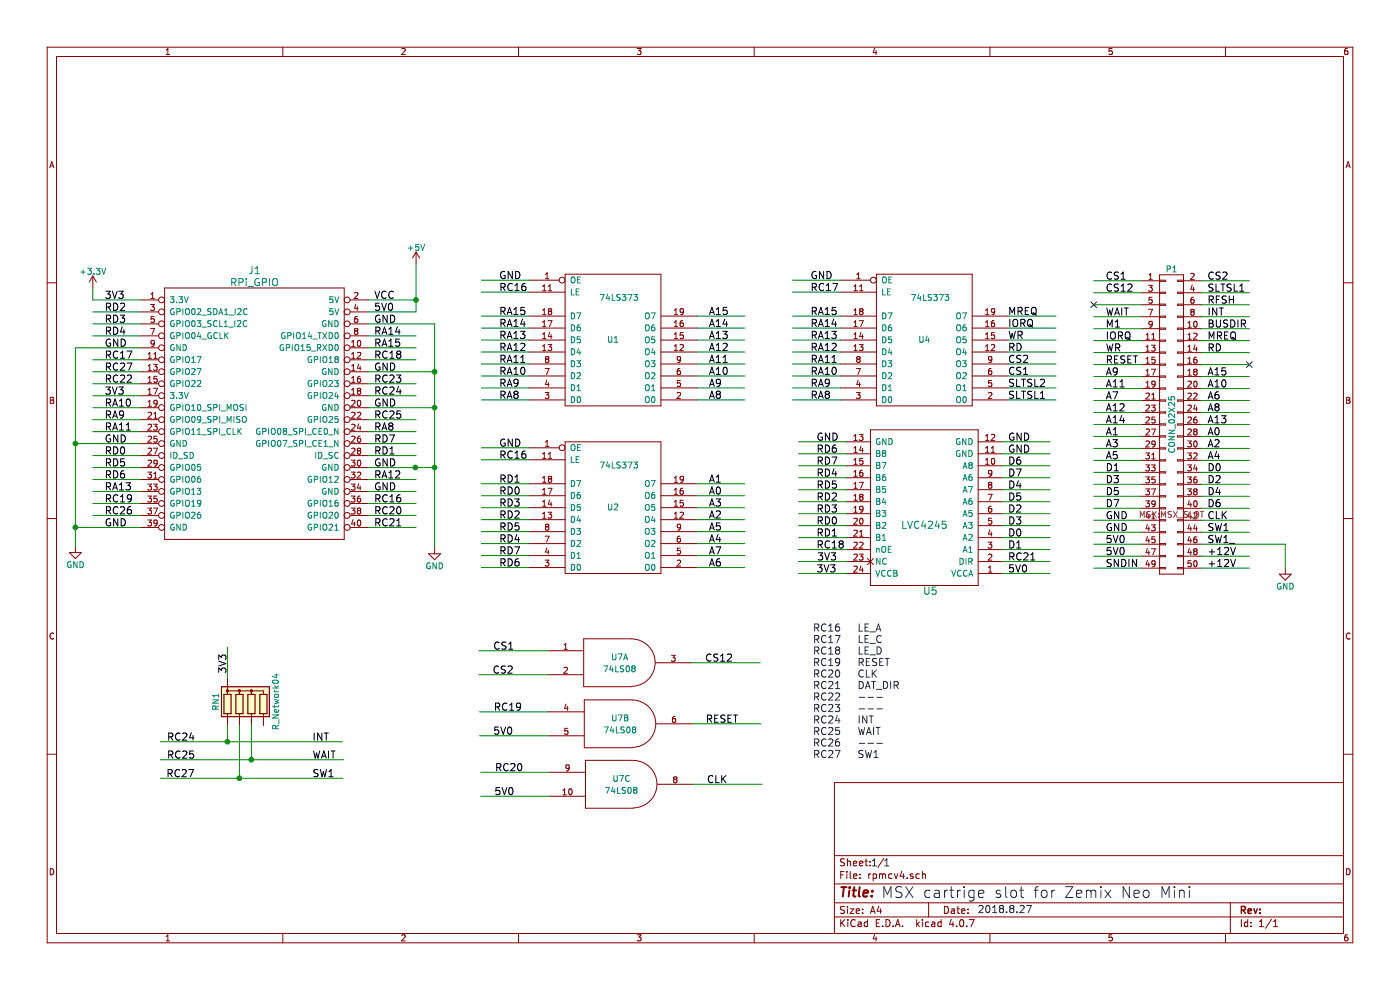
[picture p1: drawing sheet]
EESchema Schematic File Version 2
LIBS:rpmcv4-rescue
LIBS:power
LIBS:device
LIBS:switches
LIBS:relays
LIBS:motors
LIBS:transistors
LIBS:conn
LIBS:linear
LIBS:regul
LIBS:74xx
LIBS:cmos4000
LIBS:adc-dac
LIBS:memory
LIBS:xilinx
LIBS:microcontrollers
LIBS:dsp
LIBS:microchip
LIBS:analog_switches
LIBS:motorola
LIBS:texas
LIBS:intel
LIBS:audio
LIBS:interface
LIBS:digital-audio
LIBS:philips
LIBS:display
LIBS:cypress
LIBS:siliconi
LIBS:opto
LIBS:atmel
LIBS:contrib
LIBS:valves
LIBS:IC_raspberry
LIBS:msx_slot
LIBS:rpmcv4-cache
EELAYER 25 0
EELAYER END
$Descr A4 11693 8268
encoding utf-8
Sheet 1 1
Title ""
Date ""
Rev ""
Comp ""
Comment1 ""
Comment2 ""
Comment3 ""
Comment4 ""
$EndDescr
$Comp
L RPi_GPIO J1
U 1 1
P 1375 2505
F 0 "J1" H 2125 2755 60  0000 C CNN
F 1 "RPi_GPIO" H 2125 2655 60  0000 C CNN
F 2 "Socket_Strips:Socket_Strip_Straight_2x20_Pitch2.54mm" H 2075 1755 60  0001 C CNN
F 3 "" H 1375 2505 60  0000 C CNN
	1    1375 2505
	1    0    0    -1  
$EndComp
$Comp
L CONN_02X25 P1
U 1 1
P 9785 3545
F 0 "P1" H 9785 4845 50  0000 C CNN
F 1 "CONN_02X25" V 9785 3545 50  0000 C CNN
F 2 "MSX:MSX_SLOT" H 9785 2795 50  0000 C CNN
F 3 "" H 9785 2795 50  0000 C CNN
	1    9785 3545
	1    0    0    -1  
$EndComp
Text Label 9235 2345 0    60   ~ 0
CS1
Text Label 9235 2445 0    60   ~ 0
CS12
Text Label 10085 2545 0    60   ~ 0
RFSH
Text Label 10085 2345 0    60   ~ 0
CS2
Text Label 9235 2745 0    60   ~ 0
M1
Text Label 10085 2445 0    60   ~ 0
SLTSL1
Text Label 9235 2845 0    60   ~ 0
IORQ
Text Label 9235 2945 0    60   ~ 0
WR
Text Label 9235 3045 0    60   ~ 0
RESET
Text Label 9235 3145 0    60   ~ 0
A9
Text Label 9235 3245 0    60   ~ 0
A11
Text Label 9235 3345 0    60   ~ 0
A7
Text Label 9235 3445 0    60   ~ 0
A12
Text Label 9235 3545 0    60   ~ 0
A14
Text Label 9235 3645 0    60   ~ 0
A1
Text Label 9235 3745 0    60   ~ 0
A3
Text Label 9235 3845 0    60   ~ 0
A5
Text Label 9235 3945 0    60   ~ 0
D1
Text Label 9235 4045 0    60   ~ 0
D3
Text Label 9235 4145 0    60   ~ 0
D5
Text Label 9235 4245 0    60   ~ 0
D7
Text Label 9235 4345 0    60   ~ 0
GND
Text Label 9235 4645 0    60   ~ 0
5V0
Text Label 9235 4545 0    60   ~ 0
5V0
Text Label 9235 4445 0    60   ~ 0
GND
Text Label 9235 4745 0    60   ~ 0
SNDIN
Text Label 10085 4745 0    60   ~ 0
+12V
Text Label 10085 4645 0    60   ~ 0
+12V
Text Label 9235 2645 0    60   ~ 0
WAIT
Text Label 10085 2645 0    60   ~ 0
INT
Text Label 10085 2745 0    60   ~ 0
BUSDIR
Text Label 10085 2845 0    60   ~ 0
MREQ
Text Label 10085 2945 0    60   ~ 0
RD
NoConn ~ 10435 3045
NoConn ~ 9135 2545
Text Label 10085 3145 0    60   ~ 0
A15
Text Label 10085 3245 0    60   ~ 0
A10
Text Label 10085 3345 0    60   ~ 0
A6
Text Label 10085 3445 0    60   ~ 0
A8
Text Label 10085 3545 0    60   ~ 0
A13
Text Label 10085 3645 0    60   ~ 0
A0
Text Label 10085 3745 0    60   ~ 0
A2
Text Label 10085 3845 0    60   ~ 0
A4
Text Label 10085 3945 0    60   ~ 0
D0
Text Label 10085 4045 0    60   ~ 0
D2
Text Label 10085 4145 0    60   ~ 0
D4
Text Label 10085 4245 0    60   ~ 0
D6
Text Label 10085 4345 0    60   ~ 0
CLK
Text Label 10085 4445 0    60   ~ 0
SW1
Text Label 10085 4545 0    60   ~ 0
SW1_
Text Label 8420 4590 0    60   ~ 0
D1
Text Label 8420 4490 0    60   ~ 0
D0
Text Label 8420 4390 0    60   ~ 0
D3
Text Label 8420 4290 0    60   ~ 0
D2
Text Label 8420 4190 0    60   ~ 0
D5
Text Label 8420 3990 0    60   ~ 0
D7
Text Label 8420 4090 0    60   ~ 0
D4
Text Label 8420 3890 0    60   ~ 0
D6
Text Label 6820 4490 0    60   ~ 0
RD1
Text Label 6820 4390 0    60   ~ 0
RD0
Text Label 6820 4290 0    60   ~ 0
RD3
Text Label 6820 4190 0    60   ~ 0
RD2
Text Label 6820 4090 0    60   ~ 0
RD5
Text Label 6820 3890 0    60   ~ 0
RD7
Text Label 6820 3990 0    60   ~ 0
RD4
Text Label 6820 3790 0    60   ~ 0
RD6
Text Label 875  3805 0    60   ~ 0
RD0
Text Label 3125 3805 0    60   ~ 0
RD1
Text Label 875  2605 0    60   ~ 0
RD2
Text Label 875  2705 0    60   ~ 0
RD3
Text Label 875  2805 0    60   ~ 0
RD4
Text Label 875  3905 0    60   ~ 0
RD5
Text Label 6770 2340 0    60   ~ 0
GND
Text Label 6820 3690 0    60   ~ 0
GND
Text Label 3125 3705 0    60   ~ 0
RD7
Text Label 3125 3605 0    60   ~ 0
RA8
Text Label 875  3505 0    60   ~ 0
RA9
Text Label 875  3405 0    60   ~ 0
RA10
Text Label 875  3605 0    60   ~ 0
RA11
Text Label 3125 4005 0    60   ~ 0
RA12
Text Label 875  4105 0    60   ~ 0
RA13
Text Label 3125 2805 0    60   ~ 0
RA14
Text Label 875  3105 0    60   ~ 0
RC27
Text Label 3125 2505 0    60   ~ 0
VCC
Text Label 3125 2605 0    60   ~ 0
5V0
Text Label 3125 2705 0    60   ~ 0
GND
Text Label 3125 3405 0    60   ~ 0
GND
Text Label 3125 3905 0    60   ~ 0
GND
Text Label 3125 4105 0    60   ~ 0
GND
Text Label 875  4405 0    60   ~ 0
GND
Text Label 875  3705 0    60   ~ 0
GND
Text Label 875  2905 0    60   ~ 0
GND
Text Label 875  3305 0    60   ~ 0
3V3
Text Label 875  2505 0    60   ~ 0
3V3
$Comp
L +5V #PWR3
U 1 1
P 3475 2205
F 0 "#PWR3" H 3475 2055 50  0001 C CNN
F 1 "+5V" H 3475 2345 50  0000 C CNN
F 2 "" H 3475 2205 50  0000 C CNN
F 3 "" H 3475 2205 50  0000 C CNN
	1    3475 2205
	1    0    0    -1  
$EndComp
$Comp
L GND #PWR1
U 1 1
P 630 4565
F 0 "#PWR1" H 630 4315 50  0001 C CNN
F 1 "GND" H 630 4415 50  0000 C CNN
F 2 "" H 630 4565 50  0000 C CNN
F 3 "" H 630 4565 50  0000 C CNN
	1    630  4565
	1    0    0    -1  
$EndComp
Text Label 3125 3105 0    60   ~ 0
GND
$Comp
L +3.3V #PWR2
U 1 1
P 775 2405
F 0 "#PWR2" H 775 2255 50  0001 C CNN
F 1 "+3.3V" H 775 2545 50  0000 C CNN
F 2 "" H 775 2405 50  0000 C CNN
F 3 "" H 775 2405 50  0000 C CNN
	1    775  2405
	1    0    0    -1  
$EndComp
Text Label 3125 3305 0    60   ~ 0
RC24
Text Label 1395 6195 0    60   ~ 0
RC24
Text Label 1395 6345 0    60   ~ 0
RC25
Text Label 8420 3340 0    60   ~ 0
SLTSL1
Text Label 8420 2940 0    60   ~ 0
RD
Text Label 8420 2840 0    60   ~ 0
WR
Text Label 8420 2740 0    60   ~ 0
IORQ
Text Label 8420 2640 0    60   ~ 0
MREQ
$Comp
L 74LS373 U1
U 1 1
P 5120 2840
F 0 "U1" H 5120 2840 50  0000 C CNN
F 1 "74LS373" H 5170 2490 50  0000 C CNN
F 2 "Housings_SOIC:SOIC-20W_7.5x12.8mm_Pitch1.27mm" H 5120 2840 50  0001 C CNN
F 3 "" H 5120 2840 50  0001 C CNN
	1    5120 2840
	1    0    0    1   
$EndComp
$Comp
L 74LS373 U2
U 1 1
P 5120 4240
F 0 "U2" H 5120 4240 50  0000 C CNN
F 1 "74LS373" H 5170 3890 50  0000 C CNN
F 2 "Housings_SOIC:SOIC-20W_7.5x12.8mm_Pitch1.27mm" H 5120 4240 50  0001 C CNN
F 3 "" H 5120 4240 50  0001 C CNN
	1    5120 4240
	1    0    0    1   
$EndComp
Text Label 4170 3840 0    60   ~ 0
RC16
Text Label 8420 3140 0    60   ~ 0
CS1
Text Label 8420 3040 0    60   ~ 0
CS2
Text Label 5920 4140 0    60   ~ 0
A0
Text Label 5920 4040 0    60   ~ 0
A1
Text Label 5920 4340 0    60   ~ 0
A2
Text Label 5920 4240 0    60   ~ 0
A3
Text Label 5920 4540 0    60   ~ 0
A4
Text Label 5920 4440 0    60   ~ 0
A5
Text Label 5920 4740 0    60   ~ 0
A6
Text Label 5920 4640 0    60   ~ 0
A7
Text Label 4170 4040 0    60   ~ 0
RD1
Text Label 4170 4140 0    60   ~ 0
RD0
Text Label 4170 4240 0    60   ~ 0
RD3
Text Label 4170 4340 0    60   ~ 0
RD2
Text Label 4170 4440 0    60   ~ 0
RD5
Text Label 4170 4640 0    60   ~ 0
RD7
Text Label 4170 4540 0    60   ~ 0
RD4
Text Label 4170 4740 0    60   ~ 0
RD6
Text Label 4170 2340 0    60   ~ 0
GND
Text Label 4170 3740 0    60   ~ 0
GND
Text Label 4170 3340 0    60   ~ 0
RA8
Text Label 4170 3140 0    60   ~ 0
RA10
Text Label 4170 3040 0    60   ~ 0
RA11
Text Label 4170 2940 0    60   ~ 0
RA12
Text Label 4170 2840 0    60   ~ 0
RA13
Text Label 4170 2740 0    60   ~ 0
RA14
Text Label 4170 2640 0    60   ~ 0
RA15
Text Label 4170 2440 0    60   ~ 0
RC16
Text Label 5920 3340 0    60   ~ 0
A8
Text Label 5920 3240 0    60   ~ 0
A9
Text Label 5920 3140 0    60   ~ 0
A10
Text Label 5920 3040 0    60   ~ 0
A11
Text Label 5920 2940 0    60   ~ 0
A12
Text Label 5920 2840 0    60   ~ 0
A13
Text Label 5920 2740 0    60   ~ 0
A14
Text Label 5920 2640 0    60   ~ 0
A15
Text Notes 7360 7510 0    91   ~ 0
MSX cartrige slot for Zemix Neo Mini
Text Label 6770 3340 0    60   ~ 0
RA8
Text Label 6770 3240 0    60   ~ 0
RA9
Text Label 6770 3140 0    60   ~ 0
RA10
Text Label 6770 3040 0    60   ~ 0
RA11
Text Label 6770 2940 0    60   ~ 0
RA12
Text Label 6770 2840 0    60   ~ 0
RA13
Text Label 6770 2740 0    60   ~ 0
RA14
Text Label 6770 2640 0    60   ~ 0
RA15
Text Label 3125 2905 0    60   ~ 0
RA15
Text Label 3125 4205 0    60   ~ 0
RC16
Text Label 875  3005 0    60   ~ 0
RC17
Text Label 3125 3005 0    60   ~ 0
RC18
Text Label 4170 3240 0    60   ~ 0
RA9
Text Label 875  4205 0    60   ~ 0
RC19
Text Label 3125 4305 0    60   ~ 0
RC20
Text Label 3125 4405 0    60   ~ 0
RC21
Text Label 875  3205 0    60   ~ 0
RC22
Text Label 3125 3205 0    60   ~ 0
RC23
Text Label 3125 3505 0    60   ~ 0
RC25
Text Label 875  4305 0    60   ~ 0
RC26
$Comp
L GND #PWR5
U 1 1
P 10735 4745
F 0 "#PWR5" H 10735 4495 50  0001 C CNN
F 1 "GND" H 10735 4595 50  0000 C CNN
F 2 "" H 10735 4745 50  0001 C CNN
F 3 "" H 10735 4745 50  0001 C CNN
	1    10735 4745
	1    0    0    -1  
$EndComp
Text Notes 8165 7635 0    60   ~ 0
2018.8.27
Text Notes 7275 7245 0    60   ~ 0
1 1
Text Label 6770 2440 0    60   ~ 0
RC17
$Comp
L GND #PWR4
U 1 1
P 3630 4575
F 0 "#PWR4" H 3630 4325 50  0001 C CNN
F 1 "GND" H 3630 4425 50  0000 C CNN
F 2 "" H 3630 4575 50  0000 C CNN
F 3 "" H 3630 4575 50  0000 C CNN
	1    3630 4575
	1    0    0    -1  
$EndComp
$Comp
L LVC4245 U5
U 1 1
P 7720 4240
F 0 "U5" H 7670 4940 60  0000 C CNN
F 1 "LVC4245" H 7720 4390 60  0000 C CNN
F 2 "Housings_SOIC:SOIC-24W_7.5x15.4mm_Pitch1.27mm" H 7870 4840 60  0001 C CNN
F 3 "" H 7870 4840 60  0001 C CNN
	1    7720 4240
	-1   0    0    1   
$EndComp
Text Label 875  4005 0    60   ~ 0
RD6
Text Label 8420 4690 0    60   ~ 0
RC21
Text Label 8420 3790 0    60   ~ 0
GND
Text Label 6820 4790 0    60   ~ 0
3V3
Text Label 8420 4790 0    60   ~ 0
5V0
Text Label 6820 4590 0    60   ~ 0
RC18
Text Label 8420 3690 0    60   ~ 0
GND
$Comp
L 74LS373 U4
U 1 1
P 7720 2840
F 0 "U4" H 7720 2840 50  0000 C CNN
F 1 "74LS373" H 7770 2490 50  0000 C CNN
F 2 "Housings_SOIC:SOIC-20W_7.5x12.8mm_Pitch1.27mm" H 7720 2840 50  0001 C CNN
F 3 "" H 7720 2840 50  0001 C CNN
	1    7720 2840
	1    0    0    1   
$EndComp
Text Label 8420 3240 0    60   ~ 0
SLTSL2
Text Label 2610 6195 0    60   ~ 0
INT
Text Label 2610 6345 0    60   ~ 0
WAIT
Text Label 1900 5625 1    60   ~ 0
3V3
Text Label 1390 6500 0    60   ~ 0
RC27
Text Label 2610 6500 0    60   ~ 0
SW1
$Comp
L 74LS08 U7
U 1 1
P 5175 5535
F 0 "U7" H 5175 5585 50  0000 C CNN
F 1 "74LS08" H 5175 5485 50  0000 C CNN
F 2 "Housings_SOIC:SOIC-14_3.9x8.7mm_Pitch1.27mm" H 5175 5535 50  0001 C CNN
F 3 "" H 5175 5535 50  0001 C CNN
	1    5175 5535
	1    0    0    -1  
$EndComp
Text Label 5890 5535 0    60   ~ 0
CS12
Text Label 4115 5635 0    60   ~ 0
CS2
Text Label 4120 5435 0    60   ~ 0
CS1
$Comp
L 74LS08 U7
U 2 1
P 5180 6045
F 0 "U7" H 5180 6095 50  0000 C CNN
F 1 "74LS08" H 5180 5995 50  0000 C CNN
F 2 "" H 5180 6045 50  0001 C CNN
F 3 "" H 5180 6045 50  0001 C CNN
	2    5180 6045
	1    0    0    -1  
$EndComp
Text Label 4120 6145 0    60   ~ 0
5V0
Text Label 4125 5945 0    60   ~ 0
RC19
Text Label 5895 6045 0    60   ~ 0
RESET
Text Label 6825 4690 0    60   ~ 0
3V3
Text Notes 6790 6340 0    60   ~ 0
RC16   LE_A\nRC17   LE_C\nRC18   LE_D\nRC19   RESET\nRC20   CLK\nRC21   DAT_DIR\nRC22   ---\nRC23   ---\nRC24   INT\nRC25   WAIT\nRC26   ---\nRC27   SW1
$Comp
L 74LS08 U7
U 3 1
P 5190 6550
F 0 "U7" H 5190 6600 50  0000 C CNN
F 1 "74LS08" H 5190 6500 50  0000 C CNN
F 2 "" H 5190 6550 50  0001 C CNN
F 3 "" H 5190 6550 50  0001 C CNN
	3    5190 6550
	1    0    0    -1  
$EndComp
Text Label 4130 6650 0    60   ~ 0
5V0
Text Label 4135 6450 0    60   ~ 0
RC20
Text Label 5905 6550 0    60   ~ 0
CLK
$Comp
L R_Network04 RN1
U 1 1
P 2100 5860
F 0 "RN1" V 1800 5860 50  0000 C CNN
F 1 "R_Network04" V 2300 5860 50  0000 C CNN
F 2 "Resistors_THT:R_Array_SIP5" V 2375 5860 50  0001 C CNN
F 3 "" H 2100 5860 50  0001 C CNN
	1    2100 5860
	1    0    0    -1  
$EndComp
Wire Wire Line
	3075 2505 3475 2505
Wire Wire Line
	3475 2605 3075 2605
Wire Wire Line
	3075 2705 3630 2705
Wire Wire Line
	3075 2805 3475 2805
Wire Wire Line
	3075 2905 3475 2905
Wire Wire Line
	3075 3005 3475 3005
Wire Wire Line
	3075 3105 3630 3105
Wire Wire Line
	3075 3205 3475 3205
Wire Wire Line
	3075 3305 3475 3305
Wire Wire Line
	3630 3405 3075 3405
Wire Wire Line
	3075 3505 3475 3505
Wire Wire Line
	3075 3605 3475 3605
Wire Wire Line
	3075 3705 3475 3705
Wire Wire Line
	3075 3805 3475 3805
Wire Wire Line
	3075 3905 3475 3905
Wire Wire Line
	3075 4005 3475 4005
Wire Wire Line
	3075 4105 3475 4105
Wire Wire Line
	3075 4205 3475 4205
Wire Wire Line
	3075 4305 3475 4305
Wire Wire Line
	3075 4405 3475 4405
Wire Wire Line
	775  2505 1175 2505
Wire Wire Line
	775  2605 1175 2605
Wire Wire Line
	775  2705 1175 2705
Wire Wire Line
	775  2805 1175 2805
Wire Wire Line
	630  2905 1175 2905
Wire Wire Line
	775  3005 1175 3005
Wire Wire Line
	775  3105 1175 3105
Wire Wire Line
	775  3205 1175 3205
Wire Wire Line
	775  3405 1175 3405
Wire Wire Line
	775  3505 1175 3505
Wire Wire Line
	775  3605 1175 3605
Wire Wire Line
	630  3705 1175 3705
Wire Wire Line
	775  3805 1175 3805
Wire Wire Line
	775  3905 1175 3905
Wire Wire Line
	775  4005 1175 4005
Wire Wire Line
	775  4105 1175 4105
Wire Wire Line
	775  4205 1175 4205
Wire Wire Line
	775  4305 1175 4305
Wire Wire Line
	630  4405 1175 4405
Wire Wire Line
	8370 3890 8770 3890
Wire Wire Line
	8370 3990 8770 3990
Wire Wire Line
	8370 4090 8770 4090
Wire Wire Line
	8370 4190 8770 4190
Wire Wire Line
	8370 4290 8770 4290
Wire Wire Line
	8370 4390 8770 4390
Wire Wire Line
	8370 4490 8770 4490
Wire Wire Line
	8370 4590 8770 4590
Wire Wire Line
	6670 3790 7070 3790
Wire Wire Line
	6670 3890 7070 3890
Wire Wire Line
	6670 3990 7070 3990
Wire Wire Line
	6670 4090 7070 4090
Wire Wire Line
	6670 4190 7070 4190
Wire Wire Line
	6670 4290 7070 4290
Wire Wire Line
	6670 4390 7070 4390
Wire Wire Line
	6670 4490 7070 4490
Wire Wire Line
	6670 3690 7070 3690
Wire Wire Line
	10035 2345 10435 2345
Wire Wire Line
	10035 2445 10435 2445
Wire Wire Line
	10035 2545 10435 2545
Wire Wire Line
	10035 2645 10435 2645
Wire Wire Line
	10035 2745 10435 2745
Wire Wire Line
	10035 2845 10435 2845
Wire Wire Line
	10035 2945 10435 2945
Wire Wire Line
	10035 3045 10435 3045
Wire Wire Line
	10035 3145 10435 3145
Wire Wire Line
	10035 3245 10435 3245
Wire Wire Line
	10035 3345 10435 3345
Wire Wire Line
	10035 3445 10435 3445
Wire Wire Line
	10035 3545 10435 3545
Wire Wire Line
	10035 3645 10435 3645
Wire Wire Line
	10035 3745 10435 3745
Wire Wire Line
	10035 3845 10435 3845
Wire Wire Line
	10035 3945 10435 3945
Wire Wire Line
	10035 4045 10435 4045
Wire Wire Line
	10035 4145 10435 4145
Wire Wire Line
	10035 4245 10435 4245
Wire Wire Line
	10035 4345 10435 4345
Wire Wire Line
	10035 4445 10435 4445
Wire Wire Line
	10035 4545 10735 4545
Wire Wire Line
	10035 4645 10435 4645
Wire Wire Line
	10035 4745 10435 4745
Wire Wire Line
	9135 2345 9535 2345
Wire Wire Line
	9135 2445 9535 2445
Wire Wire Line
	9135 2545 9535 2545
Wire Wire Line
	9135 2645 9535 2645
Wire Wire Line
	9135 2745 9535 2745
Wire Wire Line
	9135 2845 9535 2845
Wire Wire Line
	9135 2945 9535 2945
Wire Wire Line
	9135 3045 9535 3045
Wire Wire Line
	9135 3145 9535 3145
Wire Wire Line
	9135 3245 9535 3245
Wire Wire Line
	9135 3345 9535 3345
Wire Wire Line
	9135 3445 9535 3445
Wire Wire Line
	9135 3545 9535 3545
Wire Wire Line
	9135 3645 9535 3645
Wire Wire Line
	9135 3745 9535 3745
Wire Wire Line
	9135 3845 9535 3845
Wire Wire Line
	9135 3945 9535 3945
Wire Wire Line
	9135 4045 9535 4045
Wire Wire Line
	9135 4145 9535 4145
Wire Wire Line
	9135 4245 9535 4245
Wire Wire Line
	9135 4345 9535 4345
Wire Wire Line
	9135 4445 9535 4445
Wire Wire Line
	9135 4545 9535 4545
Wire Wire Line
	9135 4645 9535 4645
Wire Wire Line
	9135 4745 9535 4745
Wire Wire Line
	8420 3340 8820 3340
Wire Wire Line
	8420 3240 8820 3240
Wire Wire Line
	8420 3140 8820 3140
Wire Wire Line
	8420 3040 8820 3040
Wire Wire Line
	8420 2940 8820 2940
Wire Wire Line
	8420 2840 8820 2840
Wire Wire Line
	8420 2740 8820 2740
Wire Wire Line
	8420 2640 8820 2640
Wire Wire Line
	6620 2440 7020 2440
Wire Wire Line
	6620 2340 7020 2340
Wire Wire Line
	3475 2205 3475 2605
Wire Wire Line
	775  2405 775  2505
Wire Wire Line
	775  3305 1175 3305
Connection ~ 3475 2505
Wire Wire Line
	1340 6345 2865 6345
Wire Wire Line
	1340 6195 2860 6195
Wire Wire Line
	5820 4740 6220 4740
Wire Wire Line
	5820 4640 6220 4640
Wire Wire Line
	5820 4540 6220 4540
Wire Wire Line
	5820 4440 6220 4440
Wire Wire Line
	5820 4340 6220 4340
Wire Wire Line
	5820 4240 6220 4240
Wire Wire Line
	5820 4140 6220 4140
Wire Wire Line
	5820 4040 6220 4040
Wire Wire Line
	4020 3840 4420 3840
Wire Wire Line
	4020 3740 4420 3740
Wire Wire Line
	4020 4740 4420 4740
Wire Wire Line
	4020 4640 4420 4640
Wire Wire Line
	4020 4540 4420 4540
Wire Wire Line
	4020 4440 4420 4440
Wire Wire Line
	4020 4340 4420 4340
Wire Wire Line
	4020 4240 4420 4240
Wire Wire Line
	4020 4140 4420 4140
Wire Wire Line
	4020 4040 4420 4040
Wire Wire Line
	5820 3340 6220 3340
Wire Wire Line
	5820 3240 6220 3240
Wire Wire Line
	5820 3140 6220 3140
Wire Wire Line
	5820 3040 6220 3040
Wire Wire Line
	5820 2940 6220 2940
Wire Wire Line
	5820 2840 6220 2840
Wire Wire Line
	5820 2740 6220 2740
Wire Wire Line
	5820 2640 6220 2640
Wire Wire Line
	4020 2440 4420 2440
Wire Wire Line
	4020 2340 4420 2340
Wire Wire Line
	4020 3340 4420 3340
Wire Wire Line
	4020 3240 4420 3240
Wire Wire Line
	4020 3140 4420 3140
Wire Wire Line
	4020 3040 4420 3040
Wire Wire Line
	4020 2940 4420 2940
Wire Wire Line
	4020 2840 4420 2840
Wire Wire Line
	4020 2740 4420 2740
Wire Wire Line
	4020 2640 4420 2640
Wire Wire Line
	6620 3340 7020 3340
Wire Wire Line
	6620 3240 7020 3240
Wire Wire Line
	6620 3140 7020 3140
Wire Wire Line
	6620 3040 7020 3040
Wire Wire Line
	6620 2940 7020 2940
Wire Wire Line
	6620 2840 7020 2840
Wire Wire Line
	6620 2740 7020 2740
Wire Wire Line
	6620 2640 7020 2640
Wire Wire Line
	10735 4545 10735 4745
Wire Wire Line
	630  2905 630  4565
Connection ~ 630  4405
Connection ~ 630  3705
Wire Wire Line
	3630 3905 3470 3905
Wire Wire Line
	3630 2705 3630 4575
Connection ~ 3470 3905
Connection ~ 3630 3905
Connection ~ 3630 3105
Connection ~ 3630 3405
Wire Wire Line
	8370 4690 8770 4690
Wire Wire Line
	8370 3790 8770 3790
Wire Wire Line
	6670 4790 7070 4790
Wire Wire Line
	8370 4790 8770 4790
Wire Wire Line
	6670 4690 7070 4690
Wire Wire Line
	6670 4590 7070 4590
Wire Wire Line
	8370 3690 8770 3690
Wire Wire Line
	2865 6345 2865 6340
Wire Wire Line
	1900 6060 1900 6195
Connection ~ 1900 6195
Wire Wire Line
	2100 6060 2100 6345
Connection ~ 2100 6345
Wire Wire Line
	1900 5405 1900 5660
Wire Wire Line
	1340 6500 2865 6500
Wire Wire Line
	4000 5435 4575 5435
Wire Wire Line
	4000 5635 4575 5635
Wire Wire Line
	5775 5535 6350 5535
Wire Wire Line
	4005 5945 4580 5945
Wire Wire Line
	4005 6145 4580 6145
Wire Wire Line
	5780 6045 6355 6045
Wire Wire Line
	4015 6450 4590 6450
Wire Wire Line
	4015 6650 4590 6650
Wire Wire Line
	5790 6550 6365 6550
Wire Wire Line
	2000 6500 2000 6060
Connection ~ 2000 6500
$EndSCHEMATC
